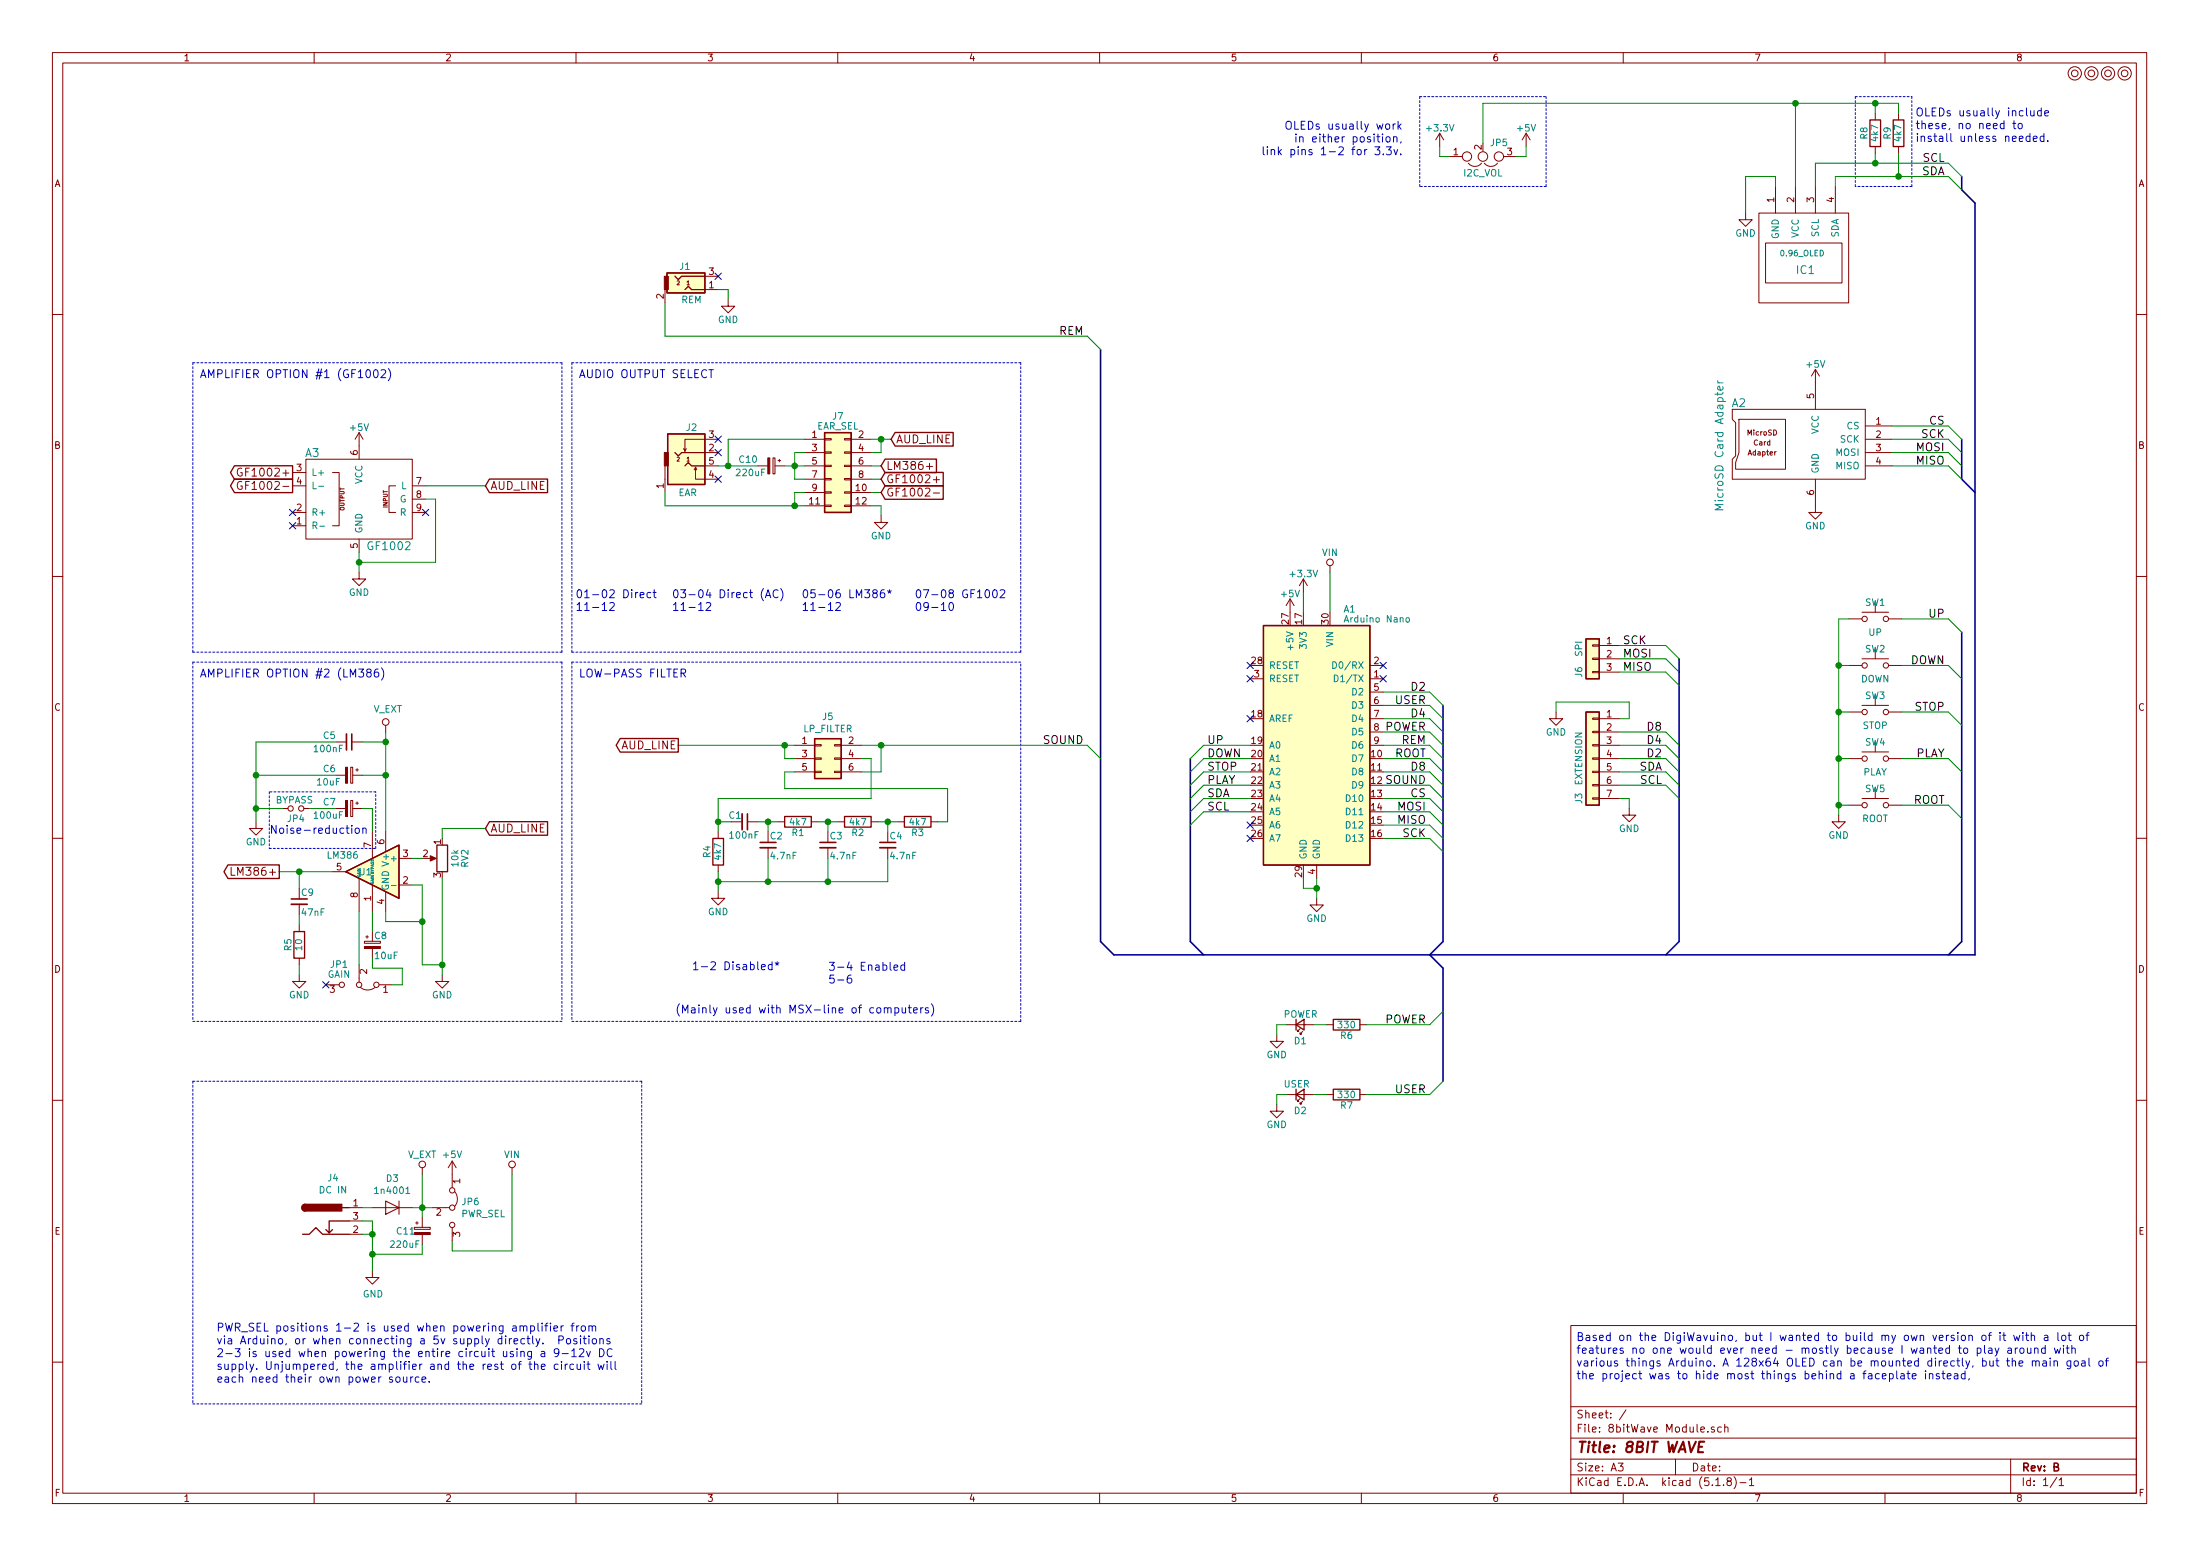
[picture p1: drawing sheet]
EESchema Schematic File Version 4
EELAYER 30 0
EELAYER END
$Descr A3 16535 11693
encoding utf-8
Sheet 1 1
Title "8BIT WAVE"
Date ""
Rev "B"
Comp ""
Comment1 ""
Comment2 ""
Comment3 ""
Comment4 ""
$EndDescr
$Comp
L mounting:Mounting M1
U 1 1
P 15600 550
F 0 "M1" H 15600 650 50  0001 C CNN
F 1 "Mounting" H 15600 475 50  0001 C CNN
F 2 "mounting:M3" H 15600 550 50  0001 C CNN
F 3 "" H 15600 550 50  0001 C CNN
	1    15600 550 
	1    0    0    -1  
$EndComp
$Comp
L mounting:Mounting M2
U 1 1
P 15725 550
F 0 "M2" H 15725 650 50  0001 C CNN
F 1 "Mounting" H 15725 475 50  0001 C CNN
F 2 "mounting:M3" H 15725 550 50  0001 C CNN
F 3 "" H 15725 550 50  0001 C CNN
	1    15725 550 
	1    0    0    -1  
$EndComp
$Comp
L mounting:Mounting M3
U 1 1
P 15850 550
F 0 "M3" H 15850 650 50  0001 C CNN
F 1 "Mounting" H 15850 475 50  0001 C CNN
F 2 "mounting:M3" H 15850 550 50  0001 C CNN
F 3 "" H 15850 550 50  0001 C CNN
	1    15850 550 
	1    0    0    -1  
$EndComp
$Comp
L mounting:Mounting M4
U 1 1
P 15975 550
F 0 "M4" H 15975 650 50  0001 C CNN
F 1 "Mounting" H 15975 475 50  0001 C CNN
F 2 "mounting:M3" H 15975 550 50  0001 C CNN
F 3 "" H 15975 550 50  0001 C CNN
	1    15975 550 
	1    0    0    -1  
$EndComp
$Comp
L Switch:SW_Push SW1
U 1 1
P 14100 4650
F 0 "SW1" H 14100 4775 50  0000 C CNN
F 1 "UP" H 14100 4550 50  0000 C CNN
F 2 "Buttons_Switches_THT:SW_Tactile_SPST_Angled_PTS645Vx39-2LFS" H 14100 4650 50  0001 C CNN
F 3 "" H 14100 4650 50  0001 C CNN
	1    14100 4650
	-1   0    0    -1  
$EndComp
$Comp
L Switch:SW_Push SW2
U 1 1
P 14100 5000
F 0 "SW2" H 14100 5125 50  0000 C CNN
F 1 "DOWN" H 14100 4900 50  0000 C CNN
F 2 "Buttons_Switches_THT:SW_Tactile_SPST_Angled_PTS645Vx39-2LFS" H 14100 5000 50  0001 C CNN
F 3 "" H 14100 5000 50  0001 C CNN
	1    14100 5000
	-1   0    0    -1  
$EndComp
$Comp
L Switch:SW_Push SW3
U 1 1
P 14100 5350
F 0 "SW3" H 14100 5475 50  0000 C CNN
F 1 "STOP" H 14100 5250 50  0000 C CNN
F 2 "Buttons_Switches_THT:SW_Tactile_SPST_Angled_PTS645Vx39-2LFS" H 14100 5350 50  0001 C CNN
F 3 "" H 14100 5350 50  0001 C CNN
	1    14100 5350
	-1   0    0    -1  
$EndComp
$Comp
L Switch:SW_Push SW4
U 1 1
P 14100 5700
F 0 "SW4" H 14100 5825 50  0000 C CNN
F 1 "PLAY" H 14100 5600 50  0000 C CNN
F 2 "Buttons_Switches_THT:SW_Tactile_SPST_Angled_PTS645Vx39-2LFS" H 14100 5700 50  0001 C CNN
F 3 "" H 14100 5700 50  0001 C CNN
	1    14100 5700
	-1   0    0    -1  
$EndComp
$Comp
L Switch:SW_Push SW5
U 1 1
P 14100 6050
F 0 "SW5" H 14100 6175 50  0000 C CNN
F 1 "ROOT" H 14100 5950 50  0000 C CNN
F 2 "Buttons_Switches_THT:SW_Tactile_SPST_Angled_PTS645Vx39-2LFS" H 14100 6050 50  0001 C CNN
F 3 "" H 14100 6050 50  0001 C CNN
	1    14100 6050
	-1   0    0    -1  
$EndComp
$Comp
L power:GND #PWR01
U 1 1
P 13825 6125
F 0 "#PWR01" H 13825 5875 50  0001 C CNN
F 1 "GND" H 13825 5975 50  0000 C CNN
F 2 "" H 13825 6125 50  0001 C CNN
F 3 "" H 13825 6125 50  0001 C CNN
	1    13825 6125
	-1   0    0    -1  
$EndComp
Text Label 14625 4650 2    60   ~ 0
UP
Text Label 14625 5000 2    60   ~ 0
DOWN
Text Label 14625 5350 2    60   ~ 0
STOP
Text Label 14625 5700 2    60   ~ 0
PLAY
Text Label 14625 6050 2    60   ~ 0
ROOT
Entry Wire Line
	14750 6150 14650 6050
Entry Wire Line
	14750 5800 14650 5700
Entry Wire Line
	14750 5450 14650 5350
Entry Wire Line
	14750 5100 14650 5000
Entry Wire Line
	14750 4750 14650 4650
$Comp
L I2C_OLED:0.96_I2C_OLED IC1
U 1 1
P 13575 1850
F 0 "IC1" H 13575 1675 60  0000 C CNN
F 1 "0.96_OLED" H 13550 1800 43  0000 C CNN
F 2 "i2c_oled:0.96_I2C_OLED" H 13575 2475 60  0001 C CNN
F 3 "" H 13575 2475 60  0001 C CNN
	1    13575 1850
	1    0    0    -1  
$EndComp
$Comp
L power:GND #PWR02
U 1 1
P 13125 1600
F 0 "#PWR02" H 13125 1350 50  0001 C CNN
F 1 "GND" H 13125 1450 50  0000 C CNN
F 2 "" H 13125 1600 50  0001 C CNN
F 3 "" H 13125 1600 50  0001 C CNN
	1    13125 1600
	1    0    0    -1  
$EndComp
$Comp
L power:+3.3V #PWR03
U 1 1
P 10825 1100
F 0 "#PWR03" H 10825 950 50  0001 C CNN
F 1 "+3.3V" H 10825 1240 50  0000 C CNN
F 2 "" H 10825 1100 50  0001 C CNN
F 3 "" H 10825 1100 50  0001 C CNN
	1    10825 1100
	1    0    0    -1  
$EndComp
Text Label 14625 1225 2    60   ~ 0
SCL
Entry Wire Line
	14750 1325 14650 1225
Text Label 14625 1325 2    60   ~ 0
SDA
Entry Wire Line
	14750 1425 14650 1325
$Comp
L audio_jack:2.5mm_audio J1
U 1 1
P 5200 2175
F 0 "J1" H 5150 2350 50  0000 C CNN
F 1 "REM" H 5200 2100 50  0000 C CNN
F 2 "audio_jack:2.5mm_audio" H 5450 2275 50  0001 C CNN
F 3 "" H 5450 2275 50  0001 C CNN
	1    5200 2175
	1    0    0    -1  
$EndComp
$Comp
L power:GND #PWR09
U 1 1
P 5475 2250
F 0 "#PWR09" H 5475 2000 50  0001 C CNN
F 1 "GND" H 5475 2100 50  0000 C CNN
F 2 "" H 5475 2250 50  0001 C CNN
F 3 "" H 5475 2250 50  0001 C CNN
	1    5475 2250
	1    0    0    -1  
$EndComp
NoConn ~ 5400 2075
Entry Wire Line
	10750 8225 10850 8125
Text Label 8150 2525 2    60   ~ 0
REM
Entry Wire Line
	8275 5700 8175 5600
$Comp
L Device:R R3
U 1 1
P 6900 6175
F 0 "R3" V 6980 6175 50  0000 C CNN
F 1 "4k7" V 6900 6175 50  0000 C CNN
F 2 "Resistors_THT:R_Axial_DIN0207_L6.3mm_D2.5mm_P10.16mm_Horizontal" V 6830 6175 50  0001 C CNN
F 3 "" H 6900 6175 50  0001 C CNN
	1    6900 6175
	0    1    1    0   
$EndComp
$Comp
L power:GND #PWR010
U 1 1
P 3325 7325
F 0 "#PWR010" H 3325 7075 50  0001 C CNN
F 1 "GND" H 3325 7175 50  0000 C CNN
F 2 "" H 3325 7325 50  0001 C CNN
F 3 "" H 3325 7325 50  0001 C CNN
	1    3325 7325
	1    0    0    -1  
$EndComp
$Comp
L Device:C_Small C4
U 1 1
P 6675 6350
F 0 "C4" H 6685 6420 50  0000 L CNN
F 1 "4.7nF" H 6685 6270 50  0000 L CNN
F 2 "Capacitors_THT:C_Disc_D4.7mm_W2.5mm_P5.00mm" H 6675 6350 50  0001 C CNN
F 3 "" H 6675 6350 50  0001 C CNN
	1    6675 6350
	1    0    0    -1  
$EndComp
$Comp
L Device:R R2
U 1 1
P 6450 6175
F 0 "R2" V 6530 6175 50  0000 C CNN
F 1 "4k7" V 6450 6175 50  0000 C CNN
F 2 "Resistors_THT:R_Axial_DIN0207_L6.3mm_D2.5mm_P10.16mm_Horizontal" V 6380 6175 50  0001 C CNN
F 3 "" H 6450 6175 50  0001 C CNN
	1    6450 6175
	0    1    1    0   
$EndComp
$Comp
L Device:C_Small C3
U 1 1
P 6225 6350
F 0 "C3" H 6235 6420 50  0000 L CNN
F 1 "4.7nF" H 6235 6270 50  0000 L CNN
F 2 "Capacitors_THT:C_Disc_D4.7mm_W2.5mm_P5.00mm" H 6225 6350 50  0001 C CNN
F 3 "" H 6225 6350 50  0001 C CNN
	1    6225 6350
	1    0    0    -1  
$EndComp
$Comp
L Device:R R1
U 1 1
P 6000 6175
F 0 "R1" V 6080 6175 50  0000 C CNN
F 1 "4k7" V 6000 6175 50  0000 C CNN
F 2 "Resistors_THT:R_Axial_DIN0207_L6.3mm_D2.5mm_P10.16mm_Horizontal" V 5930 6175 50  0001 C CNN
F 3 "" H 6000 6175 50  0001 C CNN
	1    6000 6175
	0    1    1    0   
$EndComp
$Comp
L Device:C_Small C2
U 1 1
P 5775 6350
F 0 "C2" H 5785 6420 50  0000 L CNN
F 1 "4.7nF" H 5785 6270 50  0000 L CNN
F 2 "Capacitors_THT:C_Disc_D4.7mm_W2.5mm_P5.00mm" H 5775 6350 50  0001 C CNN
F 3 "" H 5775 6350 50  0001 C CNN
	1    5775 6350
	1    0    0    -1  
$EndComp
Text Label 8150 5600 2    60   ~ 0
SOUND
$Comp
L Device:C_Small C1
U 1 1
P 5600 6175
F 0 "C1" V 5550 6050 50  0000 L CNN
F 1 "100nF" V 5700 6050 50  0000 L CNN
F 2 "Capacitors_THT:C_Disc_D4.7mm_W2.5mm_P5.00mm" H 5600 6175 50  0001 C CNN
F 3 "" H 5600 6175 50  0001 C CNN
	1    5600 6175
	0    1    1    0   
$EndComp
$Comp
L Device:R R4
U 1 1
P 5400 6400
F 0 "R4" V 5480 6400 50  0000 C CNN
F 1 "4k7" V 5400 6400 50  0000 C CNN
F 2 "Resistors_THT:R_Axial_DIN0207_L6.3mm_D2.5mm_P10.16mm_Horizontal" V 5330 6400 50  0001 C CNN
F 3 "" H 5400 6400 50  0001 C CNN
	1    5400 6400
	-1   0    0    1   
$EndComp
$Comp
L Amplifier_Audio:LM386 U1
U 1 1
P 2800 6550
F 0 "U1" H 2800 6550 50  0000 L CNN
F 1 "LM386" H 2900 6675 50  0000 L CNN
F 2 "Housings_DIP:DIP-8_W7.62mm_Socket_LongPads" H 2900 6650 50  0001 C CNN
F 3 "" H 3000 6750 50  0001 C CNN
	1    2800 6550
	-1   0    0    -1  
$EndComp
$Comp
L Device:CP_Small C8
U 1 1
P 2800 7100
F 0 "C8" H 2810 7170 50  0000 L CNN
F 1 "10uF" H 2810 7020 50  0000 L CNN
F 2 "Capacitors_THT:CP_Radial_D4.0mm_P2.00mm" H 2800 7100 50  0001 C CNN
F 3 "" H 2800 7100 50  0001 C CNN
	1    2800 7100
	1    0    0    -1  
$EndComp
$Comp
L Jumper:Jumper_3_Bridged12 JP1
U 1 1
P 2700 7400
F 0 "JP1" H 2850 7250 50  0000 C CNN
F 1 "GAIN" H 2850 7325 50  0000 C CNN
F 2 "Pin_Headers:Pin_Header_Straight_1x03_Pitch2.54mm" H 2700 7400 50  0001 C CNN
F 3 "" H 2700 7400 50  0001 C CNN
	1    2700 7400
	-1   0    0    1   
$EndComp
$Comp
L Device:CP_Small C7
U 1 1
P 2625 6075
F 0 "C7" V 2575 5875 50  0000 L CNN
F 1 "100uF" V 2675 5800 50  0000 L CNN
F 2 "Capacitors_THT:CP_Radial_D5.0mm_P2.00mm" H 2625 6075 50  0001 C CNN
F 3 "" H 2625 6075 50  0001 C CNN
	1    2625 6075
	0    1    1    0   
$EndComp
$Comp
L Device:CP_Small C6
U 1 1
P 2625 5825
F 0 "C6" V 2575 5625 50  0000 L CNN
F 1 "10uF" V 2675 5575 50  0000 L CNN
F 2 "Capacitors_THT:CP_Radial_D4.0mm_P2.00mm" H 2625 5825 50  0001 C CNN
F 3 "" H 2625 5825 50  0001 C CNN
	1    2625 5825
	0    1    1    0   
$EndComp
$Comp
L Device:C_Small C5
U 1 1
P 2625 5575
F 0 "C5" V 2575 5375 50  0000 L CNN
F 1 "100nF" V 2675 5300 50  0000 L CNN
F 2 "Capacitors_THT:C_Disc_D4.7mm_W2.5mm_P5.00mm" H 2625 5575 50  0001 C CNN
F 3 "" H 2625 5575 50  0001 C CNN
	1    2625 5575
	0    1    1    0   
$EndComp
$Comp
L power:GND #PWR012
U 1 1
P 1925 6175
F 0 "#PWR012" H 1925 5925 50  0001 C CNN
F 1 "GND" H 1925 6025 50  0000 C CNN
F 2 "" H 1925 6175 50  0001 C CNN
F 3 "" H 1925 6175 50  0001 C CNN
	1    1925 6175
	1    0    0    -1  
$EndComp
Wire Wire Line
	13825 6050 13900 6050
Wire Wire Line
	13825 4650 13825 5000
Wire Wire Line
	13825 5700 13900 5700
Connection ~ 13825 6050
Wire Wire Line
	13825 5350 13900 5350
Connection ~ 13825 5700
Wire Wire Line
	13825 5000 13900 5000
Connection ~ 13825 5350
Wire Wire Line
	13825 4650 13900 4650
Connection ~ 13825 5000
Wire Wire Line
	14300 6050 14650 6050
Wire Wire Line
	14300 5700 14650 5700
Wire Wire Line
	14300 5350 14650 5350
Wire Wire Line
	14300 5000 14650 5000
Wire Wire Line
	14300 4650 14650 4650
Wire Wire Line
	13125 1325 13125 1600
Wire Wire Line
	13350 1325 13350 1400
Wire Wire Line
	13650 1225 14100 1225
Wire Wire Line
	13800 1325 14275 1325
Wire Wire Line
	5400 2175 5475 2175
Wire Wire Line
	5475 2175 5475 2250
Wire Wire Line
	6600 6175 6675 6175
Wire Wire Line
	6675 6175 6675 6250
Connection ~ 6675 6175
Wire Wire Line
	6150 6175 6225 6175
Wire Wire Line
	6225 6175 6225 6250
Connection ~ 6225 6175
Wire Wire Line
	5700 6175 5775 6175
Wire Wire Line
	5775 6175 5775 6250
Connection ~ 5775 6175
Wire Wire Line
	5400 6625 5400 6550
Wire Wire Line
	3175 7250 3325 7250
Wire Wire Line
	6675 6450 6675 6625
Wire Wire Line
	6225 6450 6225 6625
Wire Wire Line
	5775 6450 5775 6625
Connection ~ 6225 6625
Wire Wire Line
	3100 6650 3175 6650
Wire Wire Line
	3175 6650 3175 6925
Wire Wire Line
	2800 6850 2800 7000
Wire Wire Line
	2900 6850 2900 6925
Wire Wire Line
	2900 6925 3175 6925
Connection ~ 3175 6925
Wire Wire Line
	2800 6075 2800 6250
Wire Wire Line
	2800 6075 2725 6075
Wire Wire Line
	2725 5575 2900 5575
Wire Wire Line
	2900 5500 2900 5575
Connection ~ 2900 5575
Wire Wire Line
	2725 5825 2900 5825
Connection ~ 2900 5825
Wire Wire Line
	1925 5575 1925 5825
Wire Wire Line
	1925 6075 2125 6075
Wire Wire Line
	1925 5825 2525 5825
Connection ~ 1925 6075
Wire Wire Line
	1925 5575 2525 5575
Connection ~ 1925 5825
$Comp
L Device:C_Small C9
U 1 1
P 2250 6775
F 0 "C9" H 2260 6845 50  0000 L CNN
F 1 "47nF" H 2260 6695 50  0000 L CNN
F 2 "Capacitors_THT:C_Disc_D4.7mm_W2.5mm_P5.00mm" H 2250 6775 50  0001 C CNN
F 3 "" H 2250 6775 50  0001 C CNN
	1    2250 6775
	1    0    0    -1  
$EndComp
$Comp
L Device:R R5
U 1 1
P 2250 7100
F 0 "R5" V 2330 7100 50  0000 C CNN
F 1 "10" V 2250 7100 50  0000 C CNN
F 2 "Resistors_THT:R_Axial_DIN0207_L6.3mm_D2.5mm_P10.16mm_Horizontal" V 2180 7100 50  0001 C CNN
F 3 "" H 2250 7100 50  0001 C CNN
	1    2250 7100
	-1   0    0    1   
$EndComp
$Comp
L power:GND #PWR013
U 1 1
P 2250 7325
F 0 "#PWR013" H 2250 7075 50  0001 C CNN
F 1 "GND" H 2250 7175 50  0000 C CNN
F 2 "" H 2250 7325 50  0001 C CNN
F 3 "" H 2250 7325 50  0001 C CNN
	1    2250 7325
	1    0    0    -1  
$EndComp
$Comp
L Device:CP_Small C10
U 1 1
P 5800 3500
F 0 "C10" V 5750 3250 50  0000 L CNN
F 1 "220uF" V 5850 3225 50  0000 L CNN
F 2 "Capacitors_THT:CP_Radial_D5.0mm_P2.50mm" H 5800 3500 50  0001 C CNN
F 3 "" H 5800 3500 50  0001 C CNN
	1    5800 3500
	0    1    1    0   
$EndComp
$Comp
L Device:R R6
U 1 1
P 10125 7700
F 0 "R6" V 10205 7700 50  0000 C CNN
F 1 "330" V 10125 7700 50  0000 C CNN
F 2 "Resistors_THT:R_Axial_DIN0207_L6.3mm_D2.5mm_P10.16mm_Horizontal" V 10055 7700 50  0001 C CNN
F 3 "" H 10125 7700 50  0001 C CNN
	1    10125 7700
	0    -1   1    0   
$EndComp
$Comp
L power:GND #PWR015
U 1 1
P 9600 7775
F 0 "#PWR015" H 9600 7525 50  0001 C CNN
F 1 "GND" H 9600 7625 50  0000 C CNN
F 2 "" H 9600 7775 50  0001 C CNN
F 3 "" H 9600 7775 50  0001 C CNN
	1    9600 7775
	-1   0    0    -1  
$EndComp
Wire Wire Line
	9600 7775 9600 7700
Wire Wire Line
	9600 7700 9675 7700
$Comp
L Device:LED_Small D1
U 1 1
P 9775 7700
F 0 "D1" H 9725 7825 50  0000 L CNN
F 1 "POWER" H 9650 7625 50  0000 L CNN
F 2 "LEDs:LED_D5.0mm" V 9775 7700 50  0001 C CNN
F 3 "" V 9775 7700 50  0001 C CNN
	1    9775 7700
	1    0    0    1   
$EndComp
Entry Wire Line
	10850 7600 10750 7700
Text Label 10725 7700 2    60   ~ 0
POWER
$Comp
L Connector_Generic:Conn_01x07 J3
U 1 1
P 11975 5700
F 0 "J3" V 12075 5400 50  0000 C CNN
F 1 "EXTENSION" V 12075 5700 50  0000 C CNN
F 2 "Pin_Headers:Pin_Header_Straight_1x07_Pitch2.54mm" H 11975 5700 50  0001 C CNN
F 3 "" H 11975 5700 50  0001 C CNN
	1    11975 5700
	-1   0    0    -1  
$EndComp
$Comp
L power:GND #PWR016
U 1 1
P 12250 6075
F 0 "#PWR016" H 12250 5825 50  0001 C CNN
F 1 "GND" H 12250 5925 50  0000 C CNN
F 2 "" H 12250 6075 50  0001 C CNN
F 3 "" H 12250 6075 50  0001 C CNN
	1    12250 6075
	-1   0    0    -1  
$EndComp
Wire Wire Line
	12250 6075 12250 6000
Wire Wire Line
	12250 6000 12175 6000
Entry Wire Line
	12625 5600 12525 5500
Text Label 12500 5700 2    60   ~ 0
D2
Wire Wire Line
	12175 5500 12525 5500
Entry Wire Line
	12625 5700 12525 5600
Wire Wire Line
	12175 5600 12525 5600
Entry Wire Line
	12625 5800 12525 5700
Text Label 12500 5600 2    60   ~ 0
D4
Wire Wire Line
	12175 5700 12525 5700
Entry Wire Line
	12625 5900 12525 5800
Wire Wire Line
	12175 5800 12525 5800
Entry Wire Line
	12625 6000 12525 5900
Wire Wire Line
	12175 5900 12525 5900
Text Label 12500 5900 2    60   ~ 0
SCL
Text Label 12500 5800 2    60   ~ 0
SDA
Text Notes 2025 6275 0    60   ~ 0
Noise-reduction
Text Label 12500 5500 2    60   ~ 0
D8
$Comp
L Device:R R7
U 1 1
P 10125 8225
F 0 "R7" V 10205 8225 50  0000 C CNN
F 1 "330" V 10125 8225 50  0000 C CNN
F 2 "Resistors_THT:R_Axial_DIN0207_L6.3mm_D2.5mm_P10.16mm_Horizontal" V 10055 8225 50  0001 C CNN
F 3 "" H 10125 8225 50  0001 C CNN
	1    10125 8225
	0    -1   1    0   
$EndComp
$Comp
L power:GND #PWR017
U 1 1
P 9600 8300
F 0 "#PWR017" H 9600 8050 50  0001 C CNN
F 1 "GND" H 9600 8150 50  0000 C CNN
F 2 "" H 9600 8300 50  0001 C CNN
F 3 "" H 9600 8300 50  0001 C CNN
	1    9600 8300
	-1   0    0    -1  
$EndComp
Wire Wire Line
	9600 8300 9600 8225
Wire Wire Line
	9600 8225 9675 8225
$Comp
L Device:LED_Small D2
U 1 1
P 9775 8225
F 0 "D2" H 9725 8350 50  0000 L CNN
F 1 "USER" H 9650 8150 50  0000 L CNN
F 2 "LEDs:LED_D5.0mm" V 9775 8225 50  0001 C CNN
F 3 "" V 9775 8225 50  0001 C CNN
	1    9775 8225
	1    0    0    1   
$EndComp
Entry Wire Line
	8175 2525 8275 2625
Text Label 10725 8225 2    60   ~ 0
USER
$Comp
L Device:Jumper_NO_Small JP4
U 1 1
P 2225 6075
F 0 "JP4" H 2225 6155 50  0000 C CNN
F 1 "BYPASS" H 2235 6015 50  0000 C CNN
F 2 "Pin_Headers:Pin_Header_Straight_1x02_Pitch2.54mm" H 2225 6075 50  0001 C CNN
F 3 "" H 2225 6075 50  0001 C CNN
	1    2225 6075
	-1   0    0    1   
$EndComp
Wire Wire Line
	2325 6075 2525 6075
Wire Notes Line
	2825 5950 2025 5950
Wire Notes Line
	2025 6375 2825 6375
Wire Notes Line
	2825 6375 2825 5950
Wire Notes Line
	2025 5950 2025 6375
$Comp
L Device:R R8
U 1 1
P 14100 1000
F 0 "R8" V 14180 1000 50  0000 C CNN
F 1 "4k7" V 14100 1000 50  0000 C CNN
F 2 "Resistors_THT:R_Axial_DIN0207_L6.3mm_D2.5mm_P10.16mm_Horizontal" V 14030 1000 50  0001 C CNN
F 3 "" H 14100 1000 50  0001 C CNN
	1    14100 1000
	-1   0    0    1   
$EndComp
$Comp
L Device:R R9
U 1 1
P 14275 1000
F 0 "R9" V 14355 1000 50  0000 C CNN
F 1 "4k7" V 14275 1000 50  0000 C CNN
F 2 "Resistors_THT:R_Axial_DIN0207_L6.3mm_D2.5mm_P10.16mm_Horizontal" V 14205 1000 50  0001 C CNN
F 3 "" H 14275 1000 50  0001 C CNN
	1    14275 1000
	-1   0    0    1   
$EndComp
$Comp
L i2c_voltage_select:I2C_VOLTAGE_SELECT JP5
U 1 1
P 11150 1175
F 0 "JP5" H 11200 1075 50  0000 L CNN
F 1 "I2C_VOL" H 11150 1275 50  0000 C BNN
F 2 "Pin_Headers:Pin_Header_Straight_1x03_Pitch2.54mm" H 11150 1175 50  0001 C CNN
F 3 "" H 11150 1175 50  0001 C CNN
	1    11150 1175
	1    0    0    1   
$EndComp
Wire Wire Line
	14100 1150 14100 1225
Connection ~ 14100 1225
Wire Wire Line
	14275 1150 14275 1325
Connection ~ 14275 1325
Wire Wire Line
	10825 1100 10825 1175
Wire Wire Line
	10825 1175 10900 1175
$Comp
L power:+5V #PWR018
U 1 1
P 11475 1100
F 0 "#PWR018" H 11475 950 50  0001 C CNN
F 1 "+5V" H 11475 1240 50  0000 C CNN
F 2 "" H 11475 1100 50  0001 C CNN
F 3 "" H 11475 1100 50  0001 C CNN
	1    11475 1100
	-1   0    0    -1  
$EndComp
Wire Wire Line
	11475 1100 11475 1175
Wire Wire Line
	11475 1175 11400 1175
Wire Wire Line
	14275 775  14275 850 
Wire Wire Line
	11150 775  13500 775 
Wire Wire Line
	14100 775  14100 850 
Connection ~ 14100 775 
Wire Wire Line
	11150 775  11150 1075
Connection ~ 13500 775 
$Comp
L power:GND #PWR019
U 1 1
P 11700 5350
F 0 "#PWR019" H 11700 5100 50  0001 C CNN
F 1 "GND" H 11700 5200 50  0000 C CNN
F 2 "" H 11700 5350 50  0001 C CNN
F 3 "" H 11700 5350 50  0001 C CNN
	1    11700 5350
	-1   0    0    -1  
$EndComp
Wire Wire Line
	11700 5350 11700 5275
Wire Notes Line
	13950 1400 13950 725 
Wire Notes Line
	13950 725  14375 725 
Wire Notes Line
	14375 725  14375 1400
Wire Notes Line
	14375 1400 13950 1400
Text Notes 14400 1075 0    60   ~ 0
OLEDs usually include\nthese, no need to\ninstall unless needed.
Wire Notes Line
	10675 725  11625 725 
Wire Notes Line
	11625 725  11625 1400
Wire Notes Line
	11625 1400 10675 1400
Wire Notes Line
	10675 1400 10675 725 
Text Notes 10550 1175 2    60   ~ 0
OLEDs usually work\nin either position,\nlink pins 1-2 for 3.3v.
Text Notes 11850 10375 0    60   ~ 0
Based on the DigiWavuino, but I wanted to build my own version of it with a lot of\nfeatures no one would ever need - mostly because I wanted to play around with\nvarious things Arduino. A 128x64 OLED can be mounted directly, but the main goal of\nthe project was to hide most things behind a faceplate instead,
Wire Wire Line
	13825 6050 13825 6125
Wire Wire Line
	13825 5700 13825 6050
Wire Wire Line
	13825 5350 13825 5700
Wire Wire Line
	13825 5000 13825 5350
Wire Wire Line
	6675 6175 6750 6175
Wire Wire Line
	6225 6175 6300 6175
Wire Wire Line
	5775 6175 5850 6175
Wire Wire Line
	6225 6625 6675 6625
Wire Wire Line
	5400 6175 5500 6175
Wire Wire Line
	5400 6175 5400 6250
Wire Wire Line
	3175 6925 3175 7250
Wire Wire Line
	2900 5575 2900 5825
Wire Wire Line
	2900 5825 2900 6250
Wire Wire Line
	1925 6075 1925 6175
Wire Wire Line
	1925 5825 1925 6075
Wire Wire Line
	13125 1325 13350 1325
Wire Wire Line
	13650 1225 13650 1400
Wire Wire Line
	13800 1325 13800 1400
Wire Wire Line
	14100 1225 14650 1225
Wire Wire Line
	14275 1325 14650 1325
Wire Wire Line
	14100 775  14275 775 
Wire Wire Line
	13500 775  14100 775 
$Comp
L barrel_jack:barrel_9v J4
U 1 1
P 2425 9175
F 0 "J4" H 2504 9500 50  0000 C CNN
F 1 "DC IN" H 2504 9409 50  0000 C CNN
F 2 "Connectors:BARREL_JACK" H 2475 9135 50  0001 C CNN
F 3 "~" H 2475 9135 50  0001 C CNN
	1    2425 9175
	1    0    0    -1  
$EndComp
$Comp
L power:GND #PWR0101
U 1 1
P 2800 9550
F 0 "#PWR0101" H 2800 9300 50  0001 C CNN
F 1 "GND" H 2805 9377 50  0000 C CNN
F 2 "" H 2800 9550 50  0001 C CNN
F 3 "" H 2800 9550 50  0001 C CNN
	1    2800 9550
	1    0    0    -1  
$EndComp
Wire Wire Line
	2800 9275 2725 9275
Wire Wire Line
	2800 9275 2800 9175
Wire Wire Line
	2800 9175 2725 9175
Connection ~ 2800 9275
$Comp
L barrel_jack:reverse_protect D3
U 1 1
P 2950 9075
F 0 "D3" H 2950 8859 50  0000 C CNN
F 1 "1n4001" H 2950 8950 50  0000 C CNN
F 2 "Diodes_THT:D_DO-41_SOD81_P10.16mm_Horizontal" H 2950 9075 50  0001 C CNN
F 3 "~" H 2950 9075 50  0001 C CNN
	1    2950 9075
	-1   0    0    1   
$EndComp
Wire Wire Line
	2725 9075 2800 9075
Wire Wire Line
	3175 9075 3100 9075
$Comp
L barrel_jack:VIN #PWR0102
U 1 1
P 3850 8825
F 0 "#PWR0102" H 3850 8675 50  0001 C CNN
F 1 "VIN" H 3850 8975 50  0000 C CNN
F 2 "" H 3850 8825 50  0001 C CNN
F 3 "" H 3850 8825 50  0001 C CNN
	1    3850 8825
	1    0    0    -1  
$EndComp
Wire Wire Line
	3175 9075 3250 9075
Connection ~ 3175 9075
$Comp
L barrel_jack:V_EXT #PWR0104
U 1 1
P 3175 8825
F 0 "#PWR0104" H 3175 8675 50  0001 C CNN
F 1 "V_EXT" H 3175 8975 50  0000 C CNN
F 2 "" H 3175 8825 50  0001 C CNN
F 3 "" H 3175 8825 50  0001 C CNN
	1    3175 8825
	1    0    0    -1  
$EndComp
$Comp
L barrel_jack:V_EXT #PWR0105
U 1 1
P 2900 5500
F 0 "#PWR0105" H 2900 5350 50  0001 C CNN
F 1 "V_EXT" H 2917 5673 50  0000 C CNN
F 2 "" H 2900 5500 50  0001 C CNN
F 3 "" H 2900 5500 50  0001 C CNN
	1    2900 5500
	1    0    0    -1  
$EndComp
$Comp
L power:+5V #PWR0106
U 1 1
P 3400 8825
F 0 "#PWR0106" H 3400 8675 50  0001 C CNN
F 1 "+5V" H 3400 8975 50  0000 C CNN
F 2 "" H 3400 8825 50  0001 C CNN
F 3 "" H 3400 8825 50  0001 C CNN
	1    3400 8825
	1    0    0    -1  
$EndComp
$Comp
L Jumper:Jumper_3_Bridged12 JP6
U 1 1
P 3400 9075
F 0 "JP6" V 3354 9142 50  0000 L CNN
F 1 "PWR_SEL" V 3445 9142 50  0000 L CNN
F 2 "Pin_Headers:Pin_Header_Straight_1x03_Pitch2.54mm" H 3400 9075 50  0001 C CNN
F 3 "~" H 3400 9075 50  0001 C CNN
	1    3400 9075
	0    1    1    0   
$EndComp
Wire Wire Line
	3850 8825 3850 9400
Wire Wire Line
	3850 9400 3400 9400
Wire Wire Line
	3400 9400 3400 9325
Wire Wire Line
	3175 8825 3175 9075
Text Notes 1625 10400 0    60   ~ 0
PWR_SEL positions 1-2 is used when powering amplifier from\nvia Arduino, or when connecting a 5v supply directly.  Positions\n2-3 is used when powering the entire circuit using a 9-12v DC \nsupply. Unjumpered, the amplifier and the rest of the circuit will\neach need their own power source.
$Comp
L Connector_Generic:Conn_02x03_Odd_Even J5
U 1 1
P 6175 5700
F 0 "J5" H 6225 6017 50  0000 C CNN
F 1 "LP_FILTER" H 6225 5925 50  0000 C CNN
F 2 "Pin_Headers:Pin_Header_Straight_2x03_Pitch2.54mm" H 6175 5700 50  0001 C CNN
F 3 "~" H 6175 5700 50  0001 C CNN
	1    6175 5700
	1    0    0    -1  
$EndComp
Connection ~ 5775 6625
Wire Wire Line
	5775 6625 6225 6625
Wire Wire Line
	6475 5700 6550 5700
Wire Wire Line
	6550 5700 6550 6000
Wire Wire Line
	6550 6000 5400 6000
Wire Wire Line
	5400 6000 5400 6175
Connection ~ 5400 6175
Wire Wire Line
	5975 5700 5900 5700
Wire Wire Line
	6475 5600 6625 5600
Wire Wire Line
	5900 5700 5900 5600
Wire Wire Line
	6475 5800 6625 5800
Wire Wire Line
	6625 5800 6625 5600
Connection ~ 6625 5600
Wire Wire Line
	5975 5800 5900 5800
Wire Wire Line
	5900 5800 5900 5925
Wire Wire Line
	5900 5925 7125 5925
Wire Wire Line
	7125 5925 7125 6175
Wire Wire Line
	7125 6175 7050 6175
Wire Wire Line
	3325 7325 3325 7250
Wire Wire Line
	3100 6450 3175 6450
Wire Wire Line
	3325 6600 3325 7250
Connection ~ 3325 7250
Text Notes 4350 5100 0    60   ~ 0
LOW-PASS FILTER
$Comp
L Connector_Generic:Conn_01x03 J6
U 1 1
P 11975 4950
F 0 "J6" V 12075 4850 50  0000 C CNN
F 1 "SPI" V 12075 5025 50  0000 C CNN
F 2 "Pin_Headers:Pin_Header_Straight_1x03_Pitch2.54mm" H 11975 4950 50  0001 C CNN
F 3 "~" H 11975 4950 50  0001 C CNN
	1    11975 4950
	-1   0    0    -1  
$EndComp
Text Label 12200 4850 0    60   ~ 0
SCK
Text Label 12200 4950 0    60   ~ 0
MOSI
Text Label 12200 5050 0    60   ~ 0
MISO
Wire Wire Line
	12175 5050 12525 5050
Wire Wire Line
	12175 4950 12525 4950
Wire Wire Line
	12175 4850 12525 4850
Entry Wire Line
	12525 4850 12625 4950
Entry Wire Line
	12525 4950 12625 5050
Entry Wire Line
	12525 5050 12625 5150
Wire Wire Line
	11700 5275 12250 5275
Wire Wire Line
	12175 5400 12250 5400
Wire Wire Line
	12250 5400 12250 5275
$Comp
L power:GND #PWR014
U 1 1
P 6625 3875
F 0 "#PWR014" H 6625 3625 50  0001 C CNN
F 1 "GND" H 6625 3725 50  0000 C CNN
F 2 "" H 6625 3875 50  0001 C CNN
F 3 "" H 6625 3875 50  0001 C CNN
	1    6625 3875
	1    0    0    -1  
$EndComp
NoConn ~ 5400 3600
NoConn ~ 5400 3400
NoConn ~ 5400 3300
$Comp
L audio_jack:TRS_3.5mm J2
U 1 1
P 5200 3500
F 0 "J2" H 5200 3790 50  0000 C CNN
F 1 "EAR" H 5100 3300 50  0000 L CNN
F 2 "audio_jack:Tayda_3.5mm_stereo_TRS_jack_A-853" H 5450 3600 50  0001 C CNN
F 3 "" H 5450 3600 50  0001 C CNN
	1    5200 3500
	1    0    0    -1  
$EndComp
Wire Notes Line
	1450 4975 1450 7675
Wire Wire Line
	3325 6225 3325 6300
Wire Wire Line
	3325 6225 3650 6225
Wire Wire Line
	5400 6625 5775 6625
Wire Wire Line
	5900 5600 5975 5600
Connection ~ 5900 5600
Wire Wire Line
	14225 3200 14650 3200
Wire Wire Line
	14225 3300 14650 3300
Wire Wire Line
	14225 3400 14650 3400
Wire Wire Line
	14225 3500 14650 3500
Text Label 14625 3400 2    60   ~ 0
MOSI
Text Label 14625 3500 2    60   ~ 0
MISO
Text Label 14625 3300 2    60   ~ 0
SCK
Text Label 14625 3200 2    60   ~ 0
CS
$Comp
L power:+5V #PWR07
U 1 1
P 13650 2875
F 0 "#PWR07" H 13650 2725 50  0001 C CNN
F 1 "+5V" H 13650 3015 50  0000 C CNN
F 2 "" H 13650 2875 50  0001 C CNN
F 3 "" H 13650 2875 50  0001 C CNN
	1    13650 2875
	1    0    0    -1  
$EndComp
Entry Wire Line
	14750 3300 14650 3200
Entry Wire Line
	14750 3400 14650 3300
Entry Wire Line
	14750 3500 14650 3400
Entry Wire Line
	14750 3600 14650 3500
$Comp
L power:GND #PWR06
U 1 1
P 13650 3800
F 0 "#PWR06" H 13650 3550 50  0001 C CNN
F 1 "GND" H 13650 3650 50  0000 C CNN
F 2 "" H 13650 3800 50  0001 C CNN
F 3 "" H 13650 3800 50  0001 C CNN
	1    13650 3800
	1    0    0    -1  
$EndComp
$Comp
L microsd_adapter:SD A2
U 1 1
P 12825 3500
F 0 "A2" H 13075 3975 60  0000 C CNN
F 1 "MicroSD Card Adapter" V 12925 3650 60  0000 C CNN
F 2 "sd_card_adapter:MicroSD_Card_Adapter" H 12825 3500 60  0001 C CNN
F 3 "" H 12825 3500 60  0001 C CNN
	1    12825 3500
	1    0    0    -1  
$EndComp
Entry Bus Bus
	9050 7175 8950 7075
Entry Bus Bus
	10850 7075 10750 7175
$Comp
L barrel_jack:VIN #PWR0103
U 1 1
P 10000 4300
F 0 "#PWR0103" H 10000 4150 50  0001 C CNN
F 1 "VIN" H 10000 4450 50  0000 C CNN
F 2 "" H 10000 4300 50  0001 C CNN
F 3 "" H 10000 4300 50  0001 C CNN
	1    10000 4300
	1    0    0    -1  
$EndComp
Wire Wire Line
	9900 6675 9900 6750
Text Label 10725 5300 2    60   ~ 0
USER
Wire Wire Line
	10400 5800 10750 5800
Text Label 10725 5800 2    60   ~ 0
D8
Entry Wire Line
	10850 5900 10750 5800
Wire Wire Line
	10400 5400 10750 5400
Text Label 10725 5400 2    60   ~ 0
D4
Entry Wire Line
	10850 5500 10750 5400
Wire Wire Line
	10400 5300 10750 5300
Entry Wire Line
	10850 5400 10750 5300
Wire Wire Line
	10400 5200 10750 5200
Text Label 10725 5200 2    60   ~ 0
D2
Entry Wire Line
	10850 5300 10750 5200
Wire Wire Line
	10400 5500 10750 5500
Text Label 10725 5500 2    60   ~ 0
POWER
Entry Wire Line
	10850 5600 10750 5500
Wire Wire Line
	10400 5900 10750 5900
Wire Wire Line
	10400 5600 10750 5600
Wire Wire Line
	10400 5700 10750 5700
Wire Wire Line
	10400 6300 10750 6300
Wire Wire Line
	10400 6000 10750 6000
Wire Wire Line
	10400 6100 10750 6100
Connection ~ 9900 6675
Wire Wire Line
	9900 6600 9900 6675
Wire Wire Line
	9800 6675 9900 6675
Wire Wire Line
	9800 6600 9800 6675
Wire Wire Line
	9400 6000 9050 6000
Wire Wire Line
	9400 6100 9050 6100
Wire Wire Line
	9800 4600 9800 4450
Wire Wire Line
	10400 6200 10750 6200
Wire Wire Line
	9400 5900 9050 5900
Wire Wire Line
	9400 5800 9050 5800
Wire Wire Line
	9400 5700 9050 5700
Wire Wire Line
	9400 5600 9050 5600
Text Label 10725 5900 2    60   ~ 0
SOUND
Entry Wire Line
	10850 6000 10750 5900
Text Label 10725 5600 2    60   ~ 0
REM
Entry Wire Line
	10850 5700 10750 5600
Text Label 10725 5700 2    60   ~ 0
ROOT
Entry Wire Line
	10850 5800 10750 5700
NoConn ~ 9400 6300
NoConn ~ 9400 6200
Text Label 10725 6300 2    60   ~ 0
SCK
Entry Wire Line
	10850 6400 10750 6300
Text Label 10725 6000 2    60   ~ 0
CS
Entry Wire Line
	10850 6100 10750 6000
Text Label 10725 6100 2    60   ~ 0
MOSI
Entry Wire Line
	10850 6200 10750 6100
Text Label 10725 6200 2    60   ~ 0
MISO
$Comp
L power:GND #PWR08
U 1 1
P 9900 6750
F 0 "#PWR08" H 9900 6500 50  0001 C CNN
F 1 "GND" H 9900 6600 50  0000 C CNN
F 2 "" H 9900 6750 50  0001 C CNN
F 3 "" H 9900 6750 50  0001 C CNN
	1    9900 6750
	1    0    0    -1  
$EndComp
Entry Wire Line
	8950 6100 9050 6000
Text Label 9075 6000 0    60   ~ 0
SDA
Entry Wire Line
	8950 6200 9050 6100
Text Label 9075 6100 0    60   ~ 0
SCL
NoConn ~ 10400 5100
NoConn ~ 10400 5000
NoConn ~ 9400 5100
NoConn ~ 9400 5000
NoConn ~ 9400 5400
$Comp
L power:+5V #PWR05
U 1 1
P 9700 4600
F 0 "#PWR05" H 9700 4450 50  0001 C CNN
F 1 "+5V" H 9700 4740 50  0000 C CNN
F 2 "" H 9700 4600 50  0001 C CNN
F 3 "" H 9700 4600 50  0001 C CNN
	1    9700 4600
	1    0    0    -1  
$EndComp
$Comp
L power:+3.3V #PWR04
U 1 1
P 9800 4450
F 0 "#PWR04" H 9800 4300 50  0001 C CNN
F 1 "+3.3V" H 9800 4590 50  0000 C CNN
F 2 "" H 9800 4450 50  0001 C CNN
F 3 "" H 9800 4450 50  0001 C CNN
	1    9800 4450
	1    0    0    -1  
$EndComp
Entry Wire Line
	10850 6300 10750 6200
Entry Wire Line
	8950 6000 9050 5900
Text Label 9075 5900 0    60   ~ 0
PLAY
Entry Wire Line
	8950 5900 9050 5800
Text Label 9075 5800 0    60   ~ 0
STOP
Entry Wire Line
	8950 5800 9050 5700
Text Label 9075 5700 0    60   ~ 0
DOWN
Entry Wire Line
	8950 5700 9050 5600
Text Label 9075 5600 0    60   ~ 0
UP
$Comp
L arduino_nano:Arduino_Nano A1
U 1 1
P 9900 5600
F 0 "A1" H 9700 6625 50  0000 R CNN
F 1 "Arduino Nano" H 9700 6550 50  0000 R CNN
F 2 "Modules:Arduino_Nano" H 10050 4650 50  0001 L CNN
F 3 "" H 9900 4600 50  0001 C CNN
	1    9900 5600
	-1   0    0    -1  
$EndComp
Wire Wire Line
	2250 6550 2500 6550
Wire Wire Line
	2100 6550 2250 6550
Connection ~ 2250 6550
Wire Wire Line
	2250 7325 2250 7250
Wire Wire Line
	2250 6950 2250 6875
Wire Wire Line
	2250 6550 2250 6675
$Comp
L gf1002:GF1002 A3
U 1 1
P 2700 3750
F 0 "A3" H 3050 4100 60  0000 C CNN
F 1 "GF1002" H 2475 3400 60  0000 C CNN
F 2 "gf1002:GF1002_reverse" H 2700 3750 60  0001 C CNN
F 3 "" H 2700 3750 60  0001 C CNN
	1    2700 3750
	-1   0    0    -1  
$EndComp
NoConn ~ 2200 3850
NoConn ~ 2200 3950
Entry Bus Bus
	14750 1425 14850 1525
Entry Bus Bus
	14750 3600 14850 3700
Wire Bus Line
	14750 1325 14750 1425
Entry Bus Bus
	14650 7175 14750 7075
Entry Bus Bus
	12625 7075 12525 7175
Wire Wire Line
	5000 2275 5000 2525
Wire Wire Line
	5100 5600 5900 5600
$Comp
L power:GND #PWR0107
U 1 1
P 5400 6700
F 0 "#PWR0107" H 5400 6450 50  0001 C CNN
F 1 "GND" H 5400 6550 50  0000 C CNN
F 2 "" H 5400 6700 50  0001 C CNN
F 3 "" H 5400 6700 50  0001 C CNN
	1    5400 6700
	1    0    0    -1  
$EndComp
Wire Wire Line
	5400 6625 5400 6700
Connection ~ 5400 6625
Entry Bus Bus
	8375 7175 8275 7075
Text GLabel 5100 5600 0    60   Output ~ 0
AUD_LINE
$Comp
L power:GND #PWR0108
U 1 1
P 2700 4300
F 0 "#PWR0108" H 2700 4050 50  0001 C CNN
F 1 "GND" H 2700 4150 50  0000 C CNN
F 2 "" H 2700 4300 50  0001 C CNN
F 3 "" H 2700 4300 50  0001 C CNN
	1    2700 4300
	1    0    0    -1  
$EndComp
$Comp
L power:+5V #PWR0109
U 1 1
P 2700 3350
F 0 "#PWR0109" H 2700 3200 50  0001 C CNN
F 1 "+5V" H 2700 3490 50  0000 C CNN
F 2 "" H 2700 3350 50  0001 C CNN
F 3 "" H 2700 3350 50  0001 C CNN
	1    2700 3350
	1    0    0    -1  
$EndComp
NoConn ~ 3200 3850
Wire Wire Line
	2700 4300 2700 4225
Wire Wire Line
	2700 4225 3275 4225
Wire Wire Line
	3275 4225 3275 3750
Wire Wire Line
	3275 3750 3200 3750
Connection ~ 2700 4225
Wire Wire Line
	2700 4225 2700 4150
Text GLabel 3650 6225 2    60   Input ~ 0
AUD_LINE
$Comp
L Connector_Generic:Conn_02x06_Odd_Even J7
U 1 1
P 6250 3500
F 0 "J7" H 6300 3875 50  0000 C CNN
F 1 "EAR_SEL" H 6300 3800 50  0000 C CNN
F 2 "Pin_Headers:Pin_Header_Straight_2x06_Pitch2.54mm" H 6250 3500 50  0001 C CNN
F 3 "~" H 6250 3500 50  0001 C CNN
	1    6250 3500
	1    0    0    -1  
$EndComp
Wire Wire Line
	6550 3800 6625 3800
Wire Wire Line
	6625 3800 6625 3875
Text GLabel 3650 3650 2    60   Input ~ 0
AUD_LINE
Wire Wire Line
	5000 3700 5000 3800
Wire Wire Line
	6050 3700 5975 3700
Wire Wire Line
	5975 3700 5975 3800
Connection ~ 5975 3800
Wire Wire Line
	5975 3800 6050 3800
Text GLabel 2200 3650 0    60   Output ~ 0
GF1002-
Text GLabel 2200 3550 0    60   Output ~ 0
GF1002+
Text GLabel 6625 3700 2    60   Input ~ 0
GF1002-
Text GLabel 6700 3300 2    60   Input ~ 0
AUD_LINE
Wire Wire Line
	6625 3400 6550 3400
Wire Wire Line
	6050 3600 5975 3600
Wire Wire Line
	5975 3600 5975 3500
Wire Wire Line
	5975 3500 6050 3500
Wire Wire Line
	5975 3500 5900 3500
Connection ~ 5975 3500
Text GLabel 6625 3600 2    60   Input ~ 0
GF1002+
Wire Wire Line
	6625 3600 6550 3600
Wire Wire Line
	6550 3700 6625 3700
Text GLabel 2100 6550 0    60   Output ~ 0
LM386+
Text GLabel 6625 3500 2    60   Input ~ 0
LM386+
Wire Wire Line
	6625 3500 6550 3500
Wire Wire Line
	5400 3500 5475 3500
Wire Wire Line
	5975 3500 5975 3400
Wire Wire Line
	5975 3400 6050 3400
Wire Wire Line
	6550 3300 6625 3300
Wire Wire Line
	6625 3300 6625 3400
Wire Wire Line
	6625 3300 6700 3300
Connection ~ 6625 3300
Wire Wire Line
	5475 3500 5475 3300
Wire Wire Line
	5475 3300 6050 3300
Connection ~ 5475 3500
Wire Wire Line
	5475 3500 5700 3500
Wire Wire Line
	5000 3800 5975 3800
Wire Wire Line
	3200 3650 3650 3650
Wire Notes Line
	7675 2725 7675 4900
Wire Notes Line
	7675 4900 4300 4900
Wire Notes Line
	4300 4900 4300 2725
Wire Notes Line
	4300 2725 7675 2725
Wire Notes Line
	7675 4975 4300 4975
Wire Wire Line
	6625 5600 8175 5600
Wire Notes Line
	4300 4975 4300 7675
Wire Notes Line
	4300 7675 7675 7675
Wire Notes Line
	7675 7675 7675 4975
Wire Notes Line
	1450 4975 4225 4975
Wire Notes Line
	4225 4975 4225 7675
Wire Notes Line
	4225 7675 1450 7675
Wire Notes Line
	4225 2725 4225 4900
Wire Notes Line
	4225 4900 1450 4900
Wire Notes Line
	1450 4900 1450 2725
Wire Notes Line
	1450 2725 4225 2725
Text Notes 5200 7300 0    60   ~ 0
1-2 Disabled*
Text Notes 6225 7400 0    60   ~ 0
3-4 Enabled\n5-6
Text Notes 5075 7625 0    60   ~ 0
(Mainly used with MSX-line of computers)
Text Notes 4325 4600 0    60   ~ 0
01-02 Direct\n11-12
Text Notes 5050 4600 0    60   ~ 0
03-04 Direct (AC)\n11-12
Text Notes 6025 4600 0    60   ~ 0
05-06 LM386*\n11-12
Text Notes 6875 4600 0    60   ~ 0
07-08 GF1002\n09-10
Text Notes 1500 5100 0    60   ~ 0
AMPLIFIER OPTION #2 (LM386)
Text Notes 1500 2850 0    60   ~ 0
AMPLIFIER OPTION #1 (GF1002)
Wire Notes Line
	1450 8125 1450 10550
Wire Notes Line
	1450 8125 4825 8125
Wire Notes Line
	4825 8125 4825 10550
Wire Notes Line
	4825 10550 1450 10550
Entry Bus Bus
	10850 7275 10750 7175
Wire Wire Line
	5000 2525 8175 2525
Wire Wire Line
	9875 8225 9975 8225
Wire Wire Line
	10275 8225 10750 8225
Wire Wire Line
	9875 7700 9975 7700
Wire Wire Line
	10275 7700 10750 7700
Text Notes 4350 2850 0    60   ~ 0
AUDIO OUTPUT SELECT
Wire Wire Line
	10000 4300 10000 4600
Wire Wire Line
	13500 775  13500 1400
$Comp
L Device:R_POT RV2
U 1 1
P 3325 6450
F 0 "RV2" V 3150 6450 50  0000 C CNN
F 1 "10k" V 3225 6450 50  0000 C CNN
F 2 "pot_vertical:Potentiometer_Trimmer_Bourns_3296W" H 3325 6450 50  0001 C CNN
F 3 "" H 3325 6450 50  0001 C CNN
	1    3325 6450
	-1   0    0    -1  
$EndComp
NoConn ~ 2450 7400
Wire Wire Line
	2700 6850 2700 7250
Wire Wire Line
	2950 7400 3025 7400
Wire Wire Line
	3025 7400 3025 7275
Wire Wire Line
	3025 7275 2800 7275
Wire Wire Line
	2800 7275 2800 7200
$Comp
L Device:CP_Small C11
U 1 1
P 3175 9250
F 0 "C11" H 2975 9250 50  0000 L CNN
F 1 "220uF" H 2925 9150 50  0000 L CNN
F 2 "Capacitors_THT:CP_Radial_D6.3mm_P2.50mm" H 3175 9250 50  0001 C CNN
F 3 "" H 3175 9250 50  0001 C CNN
	1    3175 9250
	1    0    0    -1  
$EndComp
Wire Wire Line
	2800 9275 2800 9425
Wire Wire Line
	3175 9350 3175 9425
Wire Wire Line
	3175 9425 2800 9425
Connection ~ 2800 9425
Wire Wire Line
	2800 9425 2800 9550
Wire Wire Line
	3175 9150 3175 9075
Wire Bus Line
	8275 2625 8275 7075
Wire Bus Line
	14850 1525 14850 7175
Wire Bus Line
	10850 7275 10850 8125
Wire Bus Line
	14750 3300 14750 3600
Wire Bus Line
	8375 7175 14850 7175
Wire Bus Line
	14750 4750 14750 7075
Wire Bus Line
	12625 4950 12625 7075
Wire Bus Line
	8950 5700 8950 7075
Wire Bus Line
	10850 5300 10850 7075
$EndSCHEMATC
